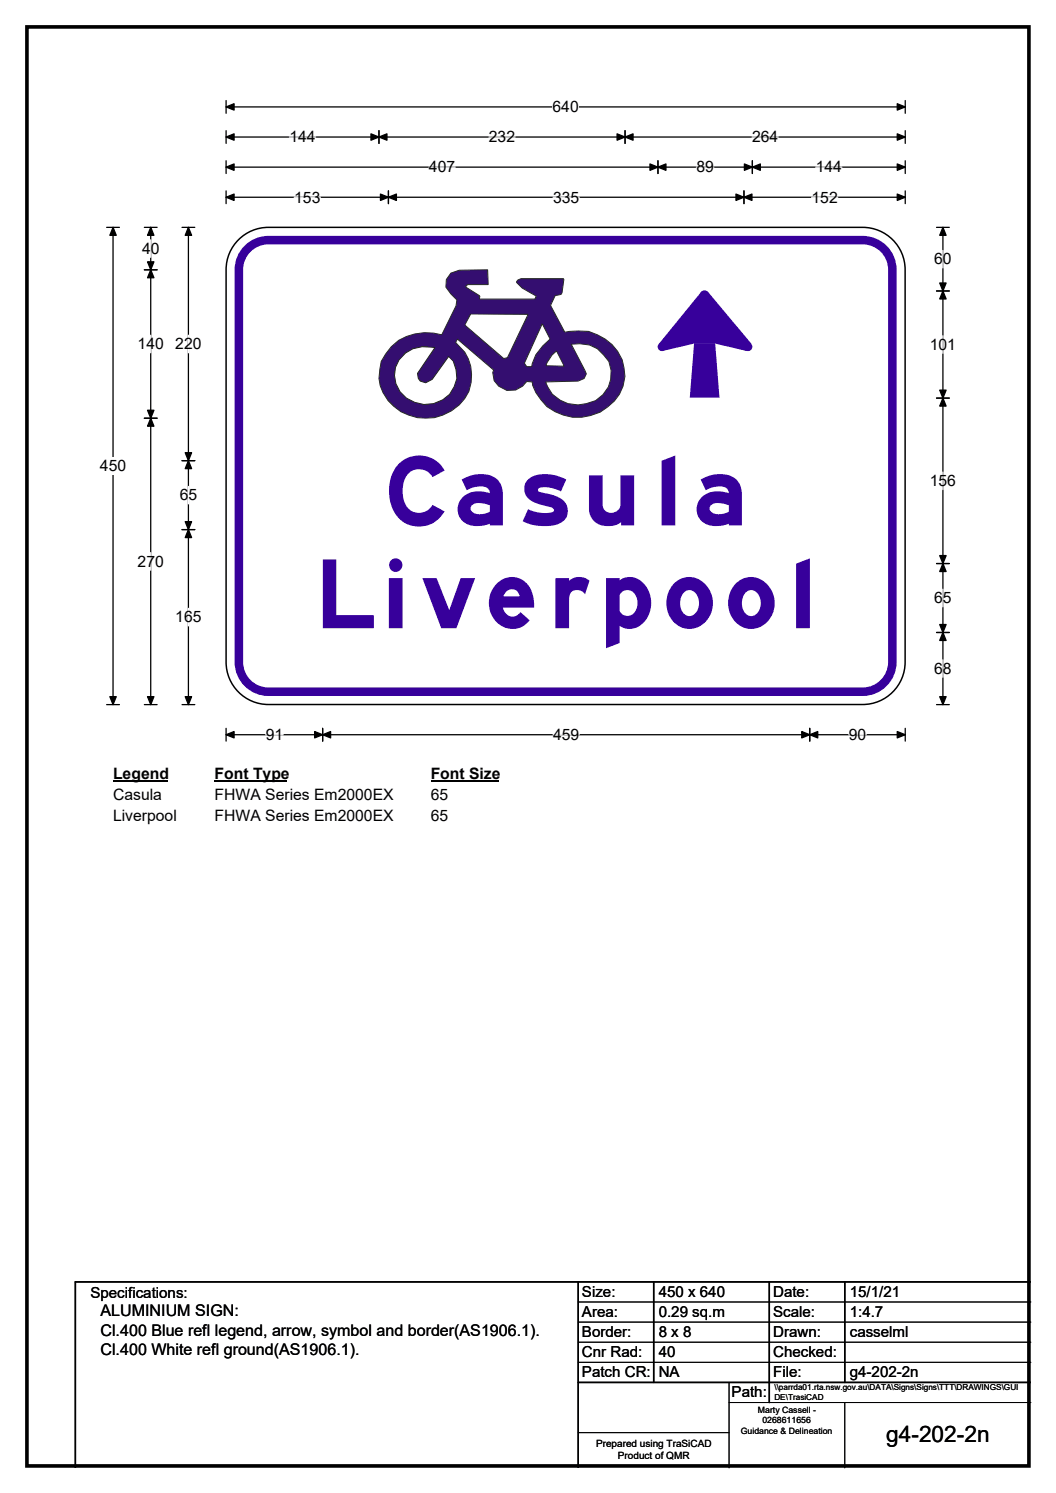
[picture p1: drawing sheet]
<svg xmlns="http://www.w3.org/2000/svg" width="210mm" height="297mm" viewBox="0 0 210 297" stroke-linecap="round" stroke-linejoin="round" font-family="sans-serif">
<path d="M5.4 5.4h199.2v286.3h-199.2z" fill="none" stroke="#000" stroke-width=".72"/>
<path d="M45 21.3h135M45 20v2.5M180 20v2.5" fill="none" stroke="#000" stroke-width=".25"/>
<path d="M45 21.3l1.5-.7v1.3zM178.4 20.6l1.6 .7-1.6 .6z" fill="#000" stroke="#000" stroke-width=".25"/>
<path d="M109.9 19.5h5.2v3.5h-5.2z" fill="#fff"/>
<g fill="none" stroke="#000" stroke-width=".25">
<path d="M45 27.3h135M45 26v2.5M45 32v2.5M45 38v2.5M45 33.3h135M45 39.2h135M75.4 26v2.5M77.2 38v2.5M124.3 26v2.5M130.8 32v2.5M147.9 38v2.5M149.6 32v2.5"/>
<path d="M180 26v2.5M180 32v2.5M180 38v2.5M21.2 45.2h2.5M22.5 45.2v95M21.2 140.2h2.5M45 144.9v2.5M45 146.2h135M64.2 144.9v2.5M161 144.9v2.5M180 144.9v2.5"/>
</g>
<g fill="#000" stroke="#000" stroke-width=".25">
<path d="M45 27.3l1.5-.7v1.3zM45 33.3l1.5-.7v1.3zM45 39.2l1.5-.6v1.3zM75.4 27.3l1.5-.7v1.3zM73.8 26.6l1.6 .7-1.6 .6zM77.2 39.2l1.6-.6v1.3zM75.6 38.6l1.6 .6-1.6 .7zM122.7 26.6l1.6 .7-1.6 .6zM124.3 27.3l1.6-.7v1.3zM130.8 33.3l1.6-.7v1.3zM129.2 32.6l1.6 .7-1.6 .6zM146.3 38.6l1.6 .6-1.6 .7z"/>
<path d="M147.9 39.2l1.6-.6v1.3zM148 32.6l1.6 .7-1.6 .6zM149.6 33.3l1.6-.7v1.3zM178.4 26.6l1.6 .7-1.6 .6zM178.4 32.6l1.6 .7-1.6 .6zM178.4 38.6l1.6 .6-1.6 .7zM22.5 45.2l.6 1.6h-1.3zM21.8 138.6h1.3l-.6 1.6zM45 146.2l1.5-.7v1.3zM64.2 146.2l1.5-.7v1.3zM62.6 145.5l1.6 .7-1.6 .6zM159.4 145.5l1.6 .7-1.6 .6z"/>
<path d="M161 146.2l1.6-.7v1.3zM178.4 145.5l1.6 .7-1.6 .6z"/>
</g>
<path d="M57.6 27.3h5.2M58.5 39.2h5.2M85.3 33.3h5.2M97.2 27.3h5.2M110 39.2h5.2M138.5 33.3h3.4M149.5 27.3h5.2M161.4 39.2h5.2M162.2 33.3h5.2M52.8 146.2h3.5M110 146.2h5.2M168.8 146.2h3.5" fill="none" stroke="#fff" stroke-width=".25"/>
<path d="M19.9 91h5.2v3.5h-5.2z" fill="#fff"/>
<g fill="none" stroke="#000" stroke-width=".25">
<path d="M28.7 53.7h2.5M28.7 45.2h2.5M30 45.2v95M36.2 45.2h2.5M37.5 45.2v95M186.2 45.2h2.6M186.2 57.9h2.6M187.5 45.2v95M186.2 79.2h2.6M28.7 83.2h2.5M36.2 91.7h2.5M36.2 105.4h2.5"/>
<path d="M186.2 112.1h2.6M186.2 125.8h2.6M28.7 140.2h2.5M36.2 140.2h2.5M186.2 140.2h2.6"/>
</g>
<g fill="#000" stroke="#000" stroke-width=".25">
<path d="M30 53.7l.6 1.6h-1.3zM30 45.2l.6 1.6h-1.3zM29.3 52.1h1.3l-.6 1.6zM37.5 45.2l.6 1.6h-1.3zM187.5 57.9l.6 1.6h-1.2zM187.5 45.2l.6 1.6h-1.2zM186.9 56.3h1.2l-.6 1.6zM186.9 77.6h1.2l-.6 1.6zM187.5 79.2l.6 1.6h-1.2zM29.3 81.6h1.3l-.6 1.6zM30 83.2l.6 1.6h-1.3zM37.5 91.7l.6 1.5h-1.3z"/>
<path d="M36.8 90.1h1.3l-.6 1.6zM36.8 103.8h1.3l-.6 1.6zM37.5 105.4l.6 1.6h-1.3zM186.9 110.5h1.2l-.6 1.6zM187.5 112.1l.6 1.6h-1.2zM186.9 124.2h1.2l-.6 1.6zM187.5 125.8l.6 1.6h-1.2zM29.3 138.6h1.3l-.6 1.6zM36.8 138.6h1.3l-.6 1.6zM186.9 138.6h1.2l-.6 1.6z"/>
</g>
<path d="M30 47.7v3.5M187.5 49.8v3.5M30 66.7v3.5M37.5 66.7v3.5M187.5 66.8v3.5M37.5 96.8v3.4M187.5 93.9v3.5M30 109.9v3.6M187.5 117.2v3.5M37.5 121v3.5M187.5 131.3v3.4" fill="none" stroke="#fff" stroke-width=".25"/>
<path d="M22.5 152.2h10.7v3.5h-10.7z" fill="#fff"/>
<path d="M22.5 155.5h10.7" fill="none" stroke="#000" stroke-width=".32"/>
<path d="M42.7 152.2h14.4v3.5h-14.4z" fill="#fff"/>
<path d="M42.7 155.5h14.4" fill="none" stroke="#000" stroke-width=".32"/>
<path d="M85.6 152.2h13.5v3.5h-13.5z" fill="#fff"/>
<path d="M85.6 155.5h13.5" fill="none" stroke="#000" stroke-width=".32"/>
<g fill="#fff">
<path d="M22.5 156.4h9.7v3.5h-9.7z"/>
<path d="M42.7 156.4h35.4v3.5h-35.4z"/>
<path d="M85.6 156.4h3.5v3.5h-3.5z"/>
<path d="M22.5 160.5h12.7v3.5h-12.7z"/>
<path d="M42.7 160.5h35.4v3.5h-35.4z"/>
<path d="M85.6 160.5h3.5v3.5h-3.5z"/>
</g>
<path d="M47.4 47.7a8.4 8.4 0 0 1 6-2.5h118.1a8.4 8.4 0 0 1 8.5 8.5v78a8.5 8.5 0 0 1-8.5 8.5h-118.1a8.4 8.4 0 0 1-8.4-8.5v-78a8.4 8.4 0 0 1 2.4-6z" fill-rule="evenodd" fill="#fff" stroke="#fff" stroke-width=".2"/>
<path d="M49.2 49.5a5.9 5.9 0 0 1 4.2-1.7h118.1a5.9 5.9 0 0 1 5.9 5.9v78a5.9 5.9 0 0 1-5.9 5.9h-118.1a5.9 5.9 0 0 1-5.9-5.9v-78a5.9 5.9 0 0 1 1.7-4.2z" fill="none" stroke="#37009b" stroke-width="1.7"/>
<path d="M47.4 47.7a8.4 8.4 0 0 1 6-2.5h118.1a8.4 8.4 0 0 1 8.5 8.5v78a8.5 8.5 0 0 1-8.5 8.5h-118.1a8.4 8.4 0 0 1-8.4-8.5v-78a8.4 8.4 0 0 1 2.4-6z" fill="none" stroke="#000" stroke-width=".3"/>
<g fill="#37009b">
<path d="M138 68.4h4.2l.9 10.7h-5.9z"/>
<path d="M139.5 58h1.2l8.7 10.4-.9 1.4-6.3-1.4h-4.2l-6.3 1.4-.7-1.4z" fill-rule="evenodd"/>
<circle cx="148.7" cy="69" r=".87"/>
<circle cx="140.1" cy="58.6" r=".87"/>
<circle cx="131.6" cy="69" r=".87"/>
</g>
<path d="M89.7 54.3l1.6-.5 5.7-.1 .1 2.9h-4.1l-.4 .4 .2 .2 2.5 1.6v.7h11.1l.2-.6-2.8-1.6-1.1-1.1 .3-.5 .6-.3h8.4l.1 .2-.3 2.6-.2 .4-1.2 .2-.9 2 2.8 5.3a9.7 9.7 0 0 1 11.4 5.5 7.9 7.9 0 0 1-2.9 9.4 9.5 9.5 0 0 1-14.9-4.3l-.1-.7-1.1-.1a3.6 3.6 0 0 1-4 1.7 3.6 3.6 0 0 1-2.7-3.5l.1-.5-7.1-6.1-.4 .6a8.3 8.3 0 0 1-2.6 14.5 9.3 9.3 0 0 1-12.6-7.3l.4-3.4a9.8 9.8 0 0 1 12-5.3l2.9-5.7 .1-1.2-1.1-1.2-1-1.4 .1-1.5z" fill-rule="evenodd" fill="#340e70" stroke="#23282b" stroke-width=".2"/>
<g fill="#fff" stroke="#23282b" stroke-width=".2">
<path d="M93.6 62.5h11.4l-4.1 8.7-.7 .1-7.8-6.6z" fill-rule="evenodd"/>
<path d="M107.8 64.4l1.6 3.1-1.5 1.3-1.3 1.8-.9 2.3h-1l-.4-.6z" fill-rule="evenodd"/>
<path d="M109.7 70.7l1-.9 1.5 3.1-3.6-.1 .2-.6z" fill-rule="evenodd"/>
<path d="M113.6 68.5l1.7-.1 1.9 .2 1.6 .8 2.3 2.5a6 6 0 0 1-4.5 8.4 6.6 6.6 0 0 1-8.1-4.3l6.5-.2 1.1-.5 .5-.9z" fill-rule="evenodd"/>
</g>
<path d="M80.6 70.2a7.1 7.1 0 0 1 5.9-1l-3.5 5.1 .2 1 .4 .5 1 .4 1.3-.7 3.3-4.6 .9 .9a5.9 5.9 0 0 1-.9 6.9 5.9 5.9 0 0 1-6.7 1.4 5.6 5.6 0 0 1-1.9-9.9z" fill-rule="evenodd" fill="#fff" stroke="#24211d" stroke-width=".2"/>
<path d="M115 255v37M130 255v20M153 255v24M168 255v20M205 255h-190v37M115 275h90" fill="none" stroke="#000" stroke-width=".3"/>
<path d="M115 259h90M115 263h90M115 267h90M115 271h90M145 279h60M145 275v17M168 279v13M115 285h30" fill="none" stroke="#000" stroke-width=".2"/>
<g font-size="19" fill="#37009b">
<text x="76" y="104.5">Casula</text>
<text x="62.3" y="125">Liverpool</text>
</g>
<text font-size="4.5" x="176.2" y="286.9">g4-202-2n</text>
<g font-size="3.2">
<text x="20" y="261.9">ALUMINIUM SIGN:</text>
<text x="20" y="265.7">Cl.400 Blue refl legend, arrow, symbol and border(AS1906.1).</text>
<text x="20" y="269.6">Cl.400 White refl ground(AS1906.1).</text>
</g>
<g font-size="3.1">
<text x="109.9" y="22.3">640</text>
<text x="57.6" y="28.3">144</text>
<text x="97.2" y="28.3">232</text>
<text x="149.5" y="28.3">264</text>
<text x="85.3" y="34.3">407</text>
<text x="138.5" y="34.3">89</text>
<text x="162.2" y="34.3">144</text>
<text x="58.5" y="40.3">153</text>
<text x="110" y="40.3">335</text>
<text x="161.4" y="40.3">152</text>
<text x="28.2" y="50.5">40</text>
<text x="185.8" y="52.6">60</text>
<text x="27.4" y="69.5">140</text>
<text x="34.9" y="69.5">220</text>
<text x="184.9" y="69.6">101</text>
<text x="19.9" y="93.8">450</text>
<text x="35.7" y="99.6">65</text>
<text x="184.9" y="96.7">156</text>
<text x="27.4" y="112.7">270</text>
<text x="34.9" y="123.8">165</text>
<text x="185.8" y="120">65</text>
<text x="185.8" y="134.1">68</text>
<text x="52.8" y="147.2">91</text>
<text x="110" y="147.2">459</text>
<text x="168.8" y="147.2">90</text>
<text x="22.5" y="155">Legend</text>
<text x="42.7" y="155">Font Type</text>
<text x="85.6" y="155">Font Size</text>
<text x="22.5" y="159.2">Casula</text>
<text x="42.7" y="159.2">FHWA Series Em2000EX</text>
<text x="85.6" y="159.2">65</text>
<text x="22.5" y="163.3">Liverpool</text>
<text x="42.7" y="163.3">FHWA Series Em2000EX</text>
<text x="85.6" y="163.3">65</text>
</g>
<g font-size="3">
<text x="115.7" y="258">Size:</text>
<text x="131" y="258">450 x 640</text>
<text x="153.7" y="258">Date:</text>
<text x="169" y="258">15/1/21</text>
<text x="18" y="258.2">Specifications:</text>
<text x="115.7" y="262">Area:</text>
<text x="131" y="262">0.29 sq.m</text>
<text x="153.7" y="262">Scale:</text>
<text x="169" y="262">1:4.7</text>
<text x="115.7" y="266">Border:</text>
<text x="115.7" y="270">Cnr Rad:</text>
<text x="131" y="266">8 x 8</text>
<text x="131" y="270">40</text>
<text x="153.7" y="266">Drawn:</text>
<text x="153.7" y="270">Checked:</text>
<text x="169" y="266">casselml</text>
<text x="115.7" y="274">Patch CR:</text>
<text x="131" y="274">NA</text>
<text x="153.7" y="274">File:</text>
<text x="169" y="274">g4-202-2n</text>
<text x="145.5" y="278">Path:</text>
</g>
<g font-size="2">
<text x="118.5" y="287.8">Prepared using TraSiCAD</text>
<text x="122.9" y="290.2">Product of QMR</text>
</g>
<g font-size="1.7">
<text x="150.7" y="281.1">Marty Cassell -</text>
<text x="147.3" y="285.2">Guidance &amp; Delineation</text>
<text x="151.6" y="283.1">0268611656</text>
</g>
<g font-size="1.6">
<text x="154" y="276.6">\\parrda01.rta.nsw.gov.au\DATA\Signs\Signs\TTT\DRAWINGS\GUI</text>
<text x="154" y="278.5">DE\TrasiCAD</text>
</g>
</svg>
